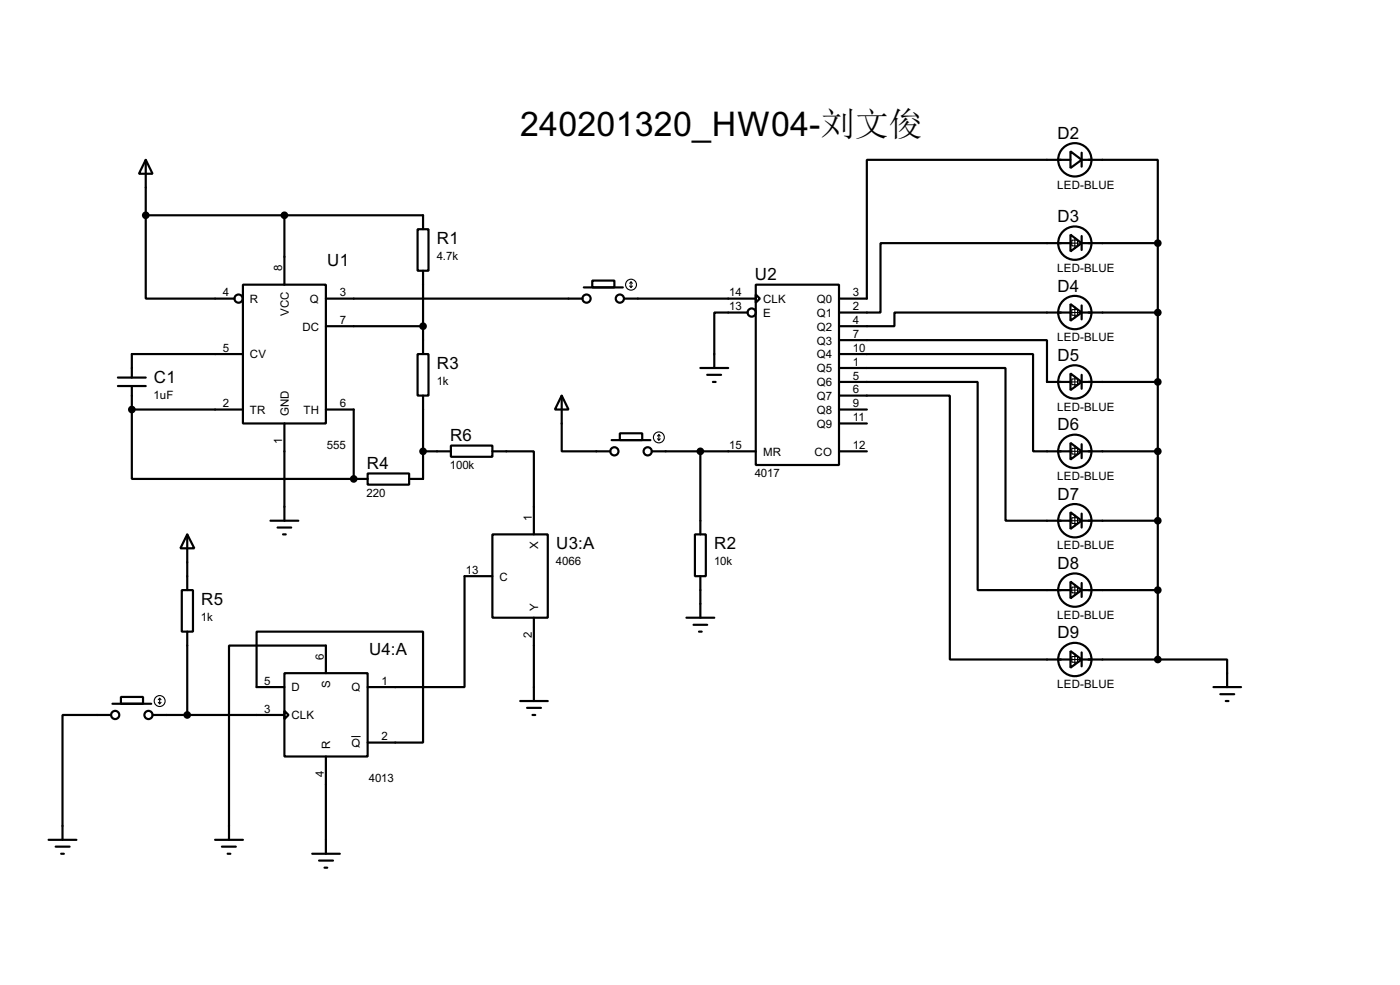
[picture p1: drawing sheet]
<svg xmlns="http://www.w3.org/2000/svg" width="256mm" height="180mm" viewBox="0 0 256 180" stroke-linecap="round" stroke-linejoin="round" font-family="sans-serif">
<g fill="none" stroke="#000" stroke-width=".4">
<path d="M26.7 29.3l1.3 2.5h-2.5zM26.7 39.4v15.3h16.3M26.7 29.3v10.1M26.7 39.4h50.8v2.6M52.1 39.4v12.7M196.1 27.7l2.1 1.6-2.1 1.5zM196.1 29.3h-37.3v25.4h-5.1M198.2 29.3h13.9v15.2M198.2 28v2.5M44.5 52.1h15.2v25.4h-15.2zM59.7 54.7h47M59.7 59.7h17.8"/>
<path d="M76.5 42h2v7.6h-2zM77.5 49.6v15.2M107 52.6h7.1M108.5 51.4h4.1v1.2h-4.1zM114.4 54.7h24.1M137 57.2h-6.1v10.2M138.5 52.1h15.2v33h-15.2zM138.5 53.9l.7 .8-.7 .7zM196.1 43l2.1 1.5-2.1 1.5zM196.1 55.7l2.1 1.5-2.1 1.5zM196.1 44.5h-34.8v12.7h-7.6M196.1 57.2h-32.2v2.5h-10.2"/>
<path d="M198.2 44.5h13.9M198.2 57.2h13.9M198.2 43.2v2.6M198.2 55.9v2.6M212.1 44.5v76.2M21.6 70.7h5.1M21.6 69.1h5.1M24.2 75v12.7h40.6M24.2 75h20.3M24.2 70.7v4.3M44.5 64.8h-20.3v4.3M52.1 77.5v17.8"/>
<path d="M59.7 75h5.1v12.7M76.5 64.8h2v7.6h-2zM77.5 72.4v15.3h-2.5M102.9 72.4l1.3 2.6h-2.5zM102.9 72.4v10.2h8.9M113.6 79.3h4.1v1.3h-4.1zM128.3 67.4h5.1M129.6 68.6h2.5M130.6 69.9h.5M153.7 62.3h38.1v7.6h4.3M153.7 64.8h35.6v17.8h6.8M153.7 67.4h30.5v27.9h11.9"/>
<path d="M153.7 69.9h25.4v38.1h17M153.7 72.4h20.3v48.3h22.1M153.7 75h5.1M153.7 77.5h5.1M196.1 68.4l2.1 1.5-2.1 1.5zM198.2 69.9h13.9M198.2 68.6v2.6M34.3 97.8l1.3 2.6h-2.5zM34.3 97.8v10.2M49.6 95.3h5.1M50.9 96.6h2.5M51.9 97.8h.5"/>
<path d="M64.8 87.7h2.6M67.4 86.7h7.6v2h-7.6zM77.5 82.6h5.1M82.6 81.6h7.6v2h-7.6zM90.2 97.8h10.2v15.3h-10.2zM90.2 82.6h7.6v15.2M112.1 80.6h7.1M119.4 82.6h19.1M127.3 97.8h2v7.7h-2zM128.3 82.6v15.2M153.7 82.6h5.1M196.1 81.1l2.1 1.5-2.1 1.5z"/>
<path d="M196.1 93.8l2.1 1.5-2.1 1.5zM198.2 82.6h13.9M198.2 95.3h13.9M198.2 81.3v2.6M198.2 94v2.6M33.3 108h2.1v7.6h-2.1zM34.3 115.6v15.3M90.2 105.5h-5.1v20.3h-17.7M97.8 113.1v15.2M125.8 113.1h5.1M127.1 114.4h2.5M128.1 115.6h.5"/>
<path d="M128.3 105.5v7.6M196.1 106.5l2.1 1.5-2.1 1.5zM196.1 119.2l2.1 1.5-2.1 1.5zM198.2 108h13.9M198.2 106.7v2.6M198.2 119.4v2.6M20.4 130.9h-8.9v22.8M20.6 128.8h7.1M22.2 127.6h4v1.2h-4zM28 130.9h24.1M52.1 123.2h15.3v15.3h-15.3zM52.1 130.1l.8 .8-.8 .7z"/>
<path d="M52.1 125.8h-5.1v-10.2h30.5v20.3h-10.1M59.7 123.2v-5h-17.7v35.5M59.7 138.5v17.8M95.3 128.3h5.1M96.6 129.6h2.5M97.6 130.9h.5M198.2 120.7h13.9M212.1 120.7h12.7v5.1M222.3 125.8h5.1M223.6 127.1h2.5M224.6 128.3h.5M8.9 153.7h5.1"/>
<path d="M10.2 155h2.6M11.2 156.3h.5M39.4 153.7h5.1M40.7 155h2.5M41.7 156.3h.5M57.2 156.3h5.1M58.5 157.5h2.5M59.5 158.8h.5"/>
<circle cx="196.9" cy="29.3" r="3.1"/>
<circle cx="43.7" cy="54.7" r=".75"/>
<circle cx="107.4" cy="54.7" r=".75"/>
<circle cx="113.5" cy="54.7" r=".75"/>
<circle cx="137.7" cy="57.2" r=".75"/>
<circle cx="196.9" cy="44.5" r="3.1"/>
<circle cx="196.9" cy="57.2" r="3.1"/>
<circle cx="196.9" cy="69.9" r="3.1"/>
<circle cx="112.5" cy="82.6" r=".75"/>
<circle cx="118.6" cy="82.6" r=".75"/>
<circle cx="196.9" cy="95.3" r="3.1"/>
<circle cx="196.9" cy="82.6" r="3.1"/>
<circle cx="196.9" cy="108" r="3.1"/>
<circle cx="21.1" cy="130.9" r=".75"/>
<circle cx="27.2" cy="130.9" r=".75"/>
<circle cx="196.9" cy="120.7" r="3.1"/>
</g>
<g fill="#000">
<circle cx="24.2" cy="75" r=".2"/>
<circle cx="64.8" cy="87.7" r=".2"/>
</g>
<g fill="#000" stroke="#000" stroke-width=".4">
<circle cx="26.7" cy="39.4" r=".5"/>
<circle cx="52.1" cy="39.4" r=".5"/>
<circle cx="77.5" cy="59.7" r=".5"/>
<circle cx="212.1" cy="57.2" r=".5"/>
<circle cx="212.1" cy="44.5" r=".5"/>
<circle cx="24.1" cy="75" r=".5"/>
<circle cx="212.1" cy="69.9" r=".5"/>
<circle cx="64.8" cy="87.7" r=".5"/>
<circle cx="77.5" cy="82.6" r=".5"/>
<circle cx="128.3" cy="82.6" r=".5"/>
<circle cx="212.1" cy="95.3" r=".5"/>
<circle cx="212.1" cy="82.6" r=".5"/>
<circle cx="212.1" cy="108" r=".5"/>
<circle cx="34.3" cy="130.9" r=".5"/>
<circle cx="212.1" cy="120.7" r=".5"/>
</g>
<g fill="none" stroke="#000" stroke-width=".2">
<path d="M115.4 52.4l.2 .2M115.6 51.6v1M115.6 51.6l-.2 .3M115.6 51.6l.3 .3M115.9 52.4l-.3 .2M195.9 44.5h2M195.9 57.2h2M196.4 44h1v1h-1zM196.4 56.7h1v1h-1zM196.9 43.5v2M196.9 56.2v2M120.7 79.6v1"/>
<path d="M120.7 79.6l-.2 .2M120.7 79.6l.3 .2M195.9 69.9h2M196.4 69.4h1v1h-1zM196.9 68.9v2M120.5 80.3l.2 .3M121 80.3l-.3 .3M195.9 82.6h2M195.9 95.3h2M196.4 82.1h1v1h-1zM196.4 94.8h1v1h-1zM196.9 81.6v2"/>
<path d="M196.9 94.3v2M195.9 108h2M196.4 107.5h1v1h-1zM196.9 107v2M196.9 119.7v2M29 128.6l.3 .2M29.3 127.8v1M29.3 127.8l-.3 .3M29.3 127.8l.2 .3M29.5 128.6l-.2 .2M195.9 120.7h2M196.4 120.2h1v1h-1z"/>
<circle cx="115.6" cy="52.1" r="1"/>
<circle cx="120.7" cy="80.1" r="1"/>
<circle cx="29.2" cy="128.3" r="1"/>
</g>
<path d="M64.4 134.8h1.7" fill="none" stroke="#000" stroke-width=".18"/>
<text font-size="7" x="95.3" y="24.8">240201320_HW04-刘文俊</text>
<g font-size="3.5">
<text x="193.7" y="25.4">D2</text>
<text x="193.7" y="40.7">D3</text>
<text x="80.1" y="44.6">R1</text>
<text x="60" y="48.7">U1</text>
<text x="138.3" y="51.3">U2</text>
<text x="193.7" y="53.3">D4</text>
<text x="28.2" y="70.1">C1</text>
<text x="80.1" y="67.5">R3</text>
<text x="193.7" y="66.1">D5</text>
<text x="82.5" y="80.8">R6</text>
<text x="193.7" y="78.8">D6</text>
<text x="67.2" y="85.9">R4</text>
<text x="193.7" y="91.5">D7</text>
<text x="101.9" y="100.5">U3:A</text>
<text x="130.9" y="100.5">R2</text>
<text x="193.7" y="104.2">D8</text>
<text x="36.9" y="110.7">R5</text>
<text x="67.6" y="119.9">U4:A</text>
<text x="193.7" y="116.9">D9</text>
</g>
<g font-size="2.4">
<text x="193.7" y="34.5">LED-BLUE</text>
<text x="80" y="47.6">4.7k</text>
<text x="51.7" y="49.5" transform="rotate(-90 51.7 49.5)">8</text>
<text x="193.7" y="49.7">LED-BLUE</text>
<text x="40.8" y="54.3">4</text>
<text x="45.8" y="55.4">R</text>
<text x="52.9" y="57.9" transform="rotate(-90 52.9 57.9)">VCC</text>
<text x="56.8" y="55.4">Q</text>
<text x="62.3" y="59.3">7</text>
<text x="62.3" y="54.3">3</text>
<text x="133.6" y="54.3">14</text>
<text x="133.6" y="56.8">13</text>
<text x="139.8" y="55.4">CLK</text>
<text x="139.8" y="58">E</text>
<text x="149.6" y="55.4">Q0</text>
<text x="149.6" y="58">Q1</text>
<text x="156.3" y="54.3">3</text>
<text x="156.3" y="56.8">2</text>
<text x="156.3" y="59.3">4</text>
<text x="40.8" y="64.4">5</text>
<text x="45.8" y="65.6">CV</text>
<text x="55.4" y="60.5">DC</text>
<text x="149.6" y="60.5">Q2</text>
<text x="149.6" y="63.1">Q3</text>
<text x="149.6" y="65.6">Q4</text>
<text x="156.3" y="61.9">7</text>
<text x="156.3" y="64.4">10</text>
<text x="193.7" y="62.4">LED-BLUE</text>
<text x="80" y="70.4">1k</text>
<text x="149.6" y="68.1">Q5</text>
<text x="149.6" y="70.7">Q6</text>
<text x="156.3" y="67">1</text>
<text x="156.3" y="69.5">5</text>
<text x="156.3" y="72">6</text>
<text x="28.2" y="73">1uF</text>
<text x="40.8" y="74.6">2</text>
<text x="45.8" y="75.8">TR</text>
<text x="52.9" y="76.2" transform="rotate(-90 52.9 76.2)">GND</text>
<text x="55.6" y="75.8">TH</text>
<text x="62.3" y="74.6">6</text>
<text x="149.6" y="73.2">Q7</text>
<text x="149.6" y="75.8">Q8</text>
<text x="156.3" y="74.6">9</text>
<text x="156.3" y="77.1">11</text>
<text x="193.7" y="75.1">LED-BLUE</text>
<text x="51.7" y="81.2" transform="rotate(-90 51.7 81.2)">1</text>
<text x="59.9" y="82.2">555</text>
<text x="133.6" y="82.2">15</text>
<text x="139.8" y="83.4">MR</text>
<text x="149.2" y="83.4">CO</text>
<text x="149.6" y="78.3">Q9</text>
<text x="156.3" y="82.2">12</text>
<text x="82.4" y="85.8">100k</text>
<text x="138.3" y="87.3">4017</text>
<text x="193.7" y="87.8">LED-BLUE</text>
<text x="67.2" y="90.9">220</text>
<text x="97.4" y="95.3" transform="rotate(-90 97.4 95.3)">1</text>
<text x="98.6" y="100.5" transform="rotate(-90 98.6 100.5)">X</text>
<text x="193.7" y="100.6">LED-BLUE</text>
<text x="85.4" y="105.1">13</text>
<text x="91.5" y="106.3">C</text>
<text x="101.9" y="103.5">4066</text>
<text x="130.8" y="103.5">10k</text>
<text x="36.8" y="113.6">1k</text>
<text x="98.6" y="111.8" transform="rotate(-90 98.6 111.8)">Y</text>
<text x="193.7" y="113.3">LED-BLUE</text>
<text x="97.4" y="116.8" transform="rotate(-90 97.4 116.8)">2</text>
<text x="48.4" y="125.4">5</text>
<text x="59.3" y="120.7" transform="rotate(-90 59.3 120.7)">6</text>
<text x="60.5" y="125.9" transform="rotate(-90 60.5 125.9)">S</text>
<text x="69.9" y="125.4">1</text>
<text x="193.7" y="126">LED-BLUE</text>
<text x="48.4" y="130.5">3</text>
<text x="53.4" y="126.6">D</text>
<text x="53.4" y="131.7">CLK</text>
<text x="64.4" y="126.6">Q</text>
<text x="60.5" y="137.2" transform="rotate(-90 60.5 137.2)">R</text>
<text x="64.4" y="136.7">Q</text>
<text x="69.9" y="135.5">2</text>
<text x="59.3" y="142.1" transform="rotate(-90 59.3 142.1)">4</text>
<text x="67.6" y="143.2">4013</text>
</g>
</svg>
